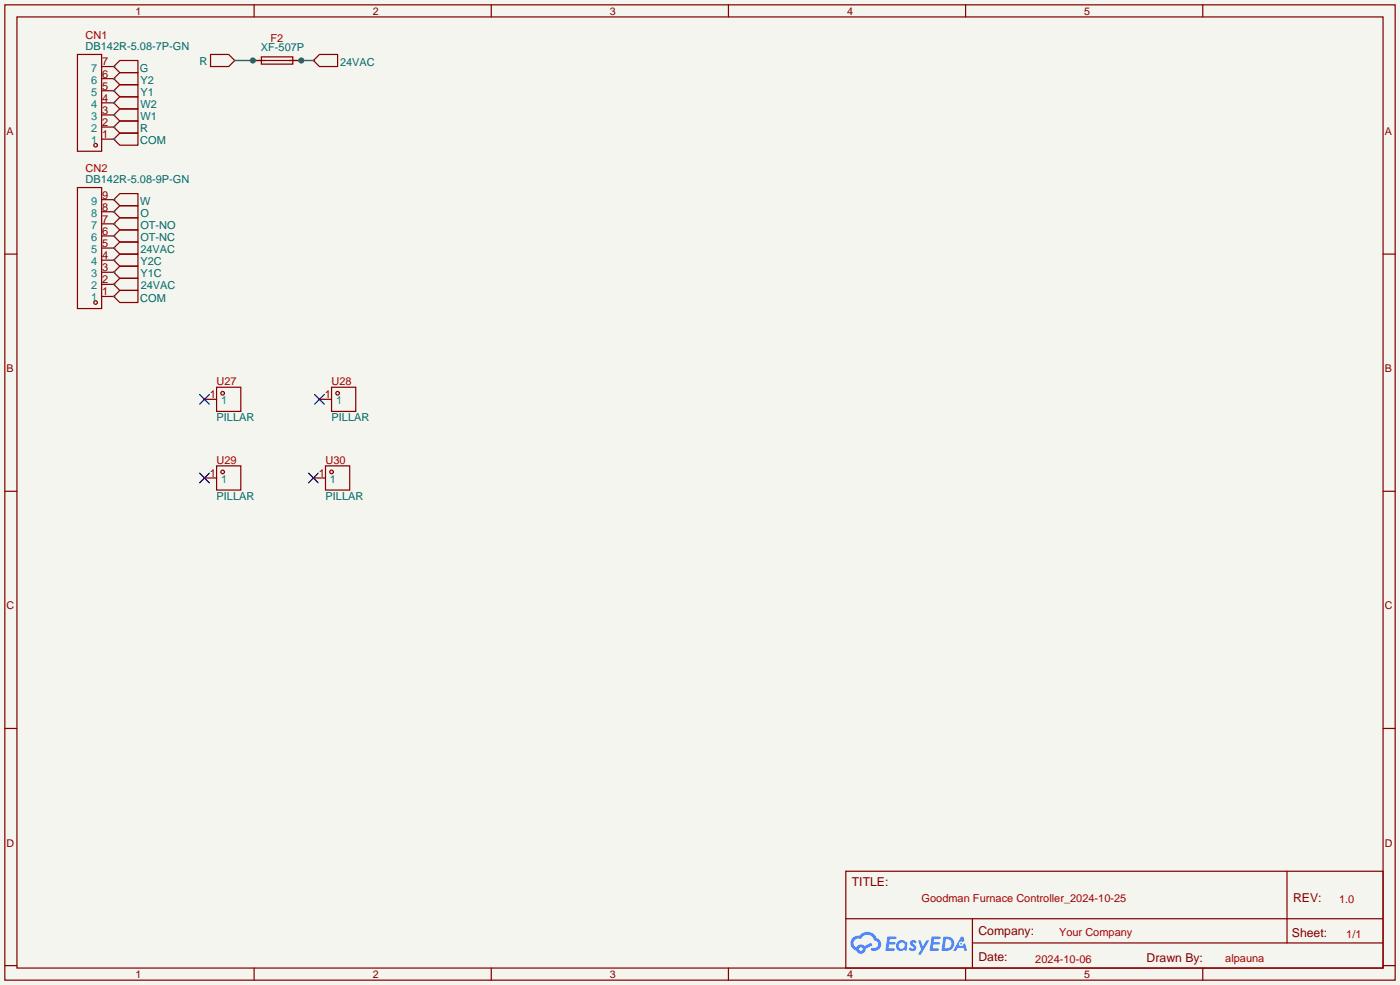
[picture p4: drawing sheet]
<svg xmlns="http://www.w3.org/2000/svg" width="294mm" height="207mm" viewBox="0 0 294 207" stroke-linecap="round" stroke-linejoin="round" font-family="sans-serif">
<path d="M0 0h293.9v206.8h-293.9z" fill="#f5f5f0"/>
<g fill="none" stroke="#850000" stroke-width=".25">
<path d="M1 1h291.9v204.7h-291.9zM3.6 3.6h286.7v199.6h-286.7zM53.3 1v2.6M103.1 1v2.6M152.9 1v2.6M202.7 1v2.6M252.5 1v2.6M1 53.3h2.6M290.3 53.3h2.6M1 103.1h2.6M290.3 103.1h2.6M1 152.9h2.6"/>
<path d="M290.3 152.9h2.6M177.5 182.9h112.8v20.3h-112.8zM177.6 192.8h112.6M204.1 197.9h86.1M204.1 192.8v10.2M270.2 182.9v15M1 202.7h2.6M53.3 203.2v2.5M103.1 203.2v2.5M152.9 203.2v2.5M202.7 203.2v2.5M252.5 203.2v2.5"/>
<path d="M290.3 202.7h2.6"/>
</g>
<g fill="#5487ff">
<path d="M191.2 197.5l.5-.2 .4 .1 .3 .3-.2 .4a.33 .33 0 0 0-.3-.3 .33 .33 0 0 0-.4 .1l.1 .1a.86 .86 0 0 1 .7 .7 .86 .86 0 0 1-.3 .8l-.7 .1-.6-.4 .4-.4 .5 .3 .2-.1v-.2a.88 .88 0 0 1-.6-1.3z"/>
<path d="M192.7 197.4h.6l.4 1.3 .8-1.3h.6l-1.8 3h-.6l.6-1.1z"/>
<path d="M186.3 196.6h1.6l.3 .1-.1 .4h-1.3l-.1 .6h1.1l.2 .3-.3 .3h-1.1l-.1 .8h1.2l.1 .2-.1 .2-1.8 .1z"/>
<path d="M195.6 196.6h1.6l.2 .1v.4h-1.3l-.1 .6h1.1l.2 .3-.3 .3h-1.1l-.1 .8h1.2l.1 .2-.1 .2-1.9 .1z"/>
<path d="M201.7 196.6h.5l.3 .9-.5 .2a.5 .5 0 0 0-.7 .2 .5 .5 0 0 0 .3 .7 .5 .5 0 0 0 .6-.4l.4-.2 .4 1.6h-.6l-.1-.7h-1.2l-.4 .7h-.6z"/>
<path d="M198 196.6l-.4 3h1a1.51 1.51 0 0 0 1.7-1.5 1.51 1.51 0 0 0-1.8-1.5zM198.6 197.1a1.02 1.02 0 0 1 1.1 1.2 1.02 1.02 0 0 1-1.4 .8z"/>
<path d="M188.5 197.6a1.11 1.11 0 0 0-.3 1.6 1.11 1.11 0 0 0 1.6 .2l.5 .2 .2-1.7-.4-.2a1.02 1.02 0 0 0-1.6-.1zM188.6 198.5a.67 .67 0 0 1 1.3 0 .67 .67 0 0 1-1.3 0z"/>
<path d="M179 196.9a1.58 1.58 0 0 0 .8 2.6 1.01 1.01 0 0 0 1.1 .7 1.01 1.01 0 0 0 .8-1.1l1.4-.7-.3-.5-1.3 .7a1.03 1.03 0 0 0-1.7 .3 1 1 0 0 1-.5-1.4 1 1 0 0 1 1.4-.3 1.49 1.49 0 0 1 1.5-1 1.49 1.49 0 0 1 1.4 1.2 .82 .82 0 0 1 .7 1.1 .82 .82 0 0 1-1.2 .5l-.3 .1v.3a1.4 1.4 0 0 0 2-.6 1.4 1.4 0 0 0-.8-1.9 2.19 2.19 0 0 0-3.7-.5l-.8 .1zM180.3 199.2a.4 .4 0 0 1 .8 0 .4 .4 0 0 1-.8 0z"/>
<circle cx="201.8" cy="198.1" r=".19"/>
</g>
<g fill="none" stroke="#850000" stroke-width=".25">
<path d="M16.3 11.4h5v20.4h-5zM21.3 19.1h2.6M21.3 16.5h2.6M21.3 14h2.6M23.9 19.1l1.2-1.3h3.9v2.5h-3.9zM23.9 19.1h.1M23.9 16.5l1.2-1.3h3.9v2.6h-3.9zM23.9 16.5h.1M23.9 14h.1M25.1 12.7h3.9v2.5h-3.9l-1.2-1.2zM44.2 11.4h3.8l1.3 1.3-1.3 1.3h-3.8zM49.3 12.7h.1"/>
<path d="M53.1 12.7h10.1M54.9 11.9h6.6v1.6h-6.6zM65.8 12.7l1.3-1.3h3.8v2.6h-3.8zM65.8 12.7h.1M16.3 39.4h5v25.4h-5zM21.3 29.2h2.6M21.3 26.7h2.6M21.3 24.1h2.6M21.3 21.6h2.6M23.9 24.1h.1M23.9 29.2h.1M23.9 26.7h.1"/>
<path d="M23.9 21.6l1.2-1.3h3.9v2.6h-3.9zM23.9 21.6h.1M25.1 22.9h3.9v2.5h-3.9l-1.2-1.3zM25.1 27.9h3.9v2.6h-3.9l-1.2-1.3zM25.1 25.4h3.9v2.5h-3.9l-1.2-1.2zM21.3 59.7h2.6M21.3 57.2h2.6M21.3 54.6h2.6M21.3 52.1h2.6M21.3 49.5h2.6M21.3 47h2.6M21.3 44.5h2.6"/>
<path d="M21.3 41.9h2.6M23.9 57.2h.1M23.9 47h.1M23.9 49.5h.1M23.9 54.6h.1M23.9 41.9h.1M23.9 44.5h.1M23.9 59.7h.1M23.9 52.1l1.2-1.3h3.9v2.5h-3.9zM23.9 52.1h.1M25.1 55.9h3.9v2.5h-3.9l-1.2-1.2zM25.1 45.7h3.9v2.6h-3.9l-1.2-1.3z"/>
<path d="M25.1 48.3h3.9v2.5h-3.9l-1.2-1.3zM25.1 53.3h3.9v2.6h-3.9l-1.2-1.3zM25.1 40.6h3.9v2.6h-3.9l-1.2-1.3zM25.1 43.2h3.9v2.5h-3.9l-1.2-1.2zM25.1 58.4h3.9v2.6h-3.9l-1.2-1.3zM21.3 62.2h2.6M23.9 62.2h.1M25.1 61h3.9v2.5h-3.9l-1.2-1.3zM42.9 83.8h2.6M45.5 81.3h5v5.1h-5zM45.5 97.8h5v5.1h-5zM67.1 83.8h2.5"/>
<path d="M68.3 97.8h5.1v5.1h-5.1zM69.6 81.3h5.1v5.1h-5.1zM42.9 100.3h2.6M65.8 100.3h2.5"/>
<circle cx="20.1" cy="30.5" r=".38"/>
<circle cx="20.1" cy="63.5" r=".38"/>
<circle cx="46.7" cy="82.6" r=".38"/>
<circle cx="46.7" cy="99.1" r=".38"/>
<circle cx="69.6" cy="99.1" r=".38"/>
<circle cx="70.9" cy="82.6" r=".38"/>
</g>
<g fill="none" stroke="#009600" stroke-width=".25">
<path d="M23.9 19.1h.1M23.9 16.5h.1M23.9 14h.1M49.3 12.7h3.8M63.2 12.7h2.6M23.9 24.1h.1M23.9 29.2h.1M23.9 26.7h.1M23.9 21.6h.1M23.9 59.7h.1M23.9 57.2h.1M23.9 54.6h.1"/>
<path d="M23.9 52.1h.1M23.9 49.5h.1M23.9 47h.1M23.9 44.5h.1M23.9 41.9h.1M23.9 62.2h.1"/>
</g>
<path d="M41.9 82.8l2 2M41.9 99.3l2 2M43.9 82.8l-2 2M43.9 99.3l-2 2M64.8 99.3l2 2M66 82.8l2.1 2M66.8 99.3l-2 2M68.1 82.8l-2.1 2" fill="none" stroke="#000085" stroke-width=".25"/>
<g fill="#009600">
<circle cx="63.2" cy="12.7" r=".63"/>
<circle cx="53.1" cy="12.7" r=".63"/>
</g>
<g font-size="2.6" fill="#840000">
<text x="178.8" y="186.1">TITLE:</text>
<text x="271.4" y="189.4">REV:</text>
<text x="205.4" y="196.3">Company:</text>
<text x="271.2" y="196.7">Sheet:</text>
<text x="205.4" y="201.8">Date:</text>
<text x="240.7" y="201.9">Drawn By:</text>
</g>
<g font-size="2.3" fill="#a90000">
<text x="17.9" y="8.2">CN1</text>
<text x="56.8" y="8.7">F2</text>
<text x="17.9" y="36.2">CN2</text>
<text x="45.5" y="80.8">U27</text>
<text x="69.6" y="80.8">U28</text>
<text x="45.5" y="97.3">U29</text>
<text x="68.3" y="97.3">U30</text>
<text x="193.5" y="189.4">Goodman Furnace Controller_2024-10-25</text>
<text x="281.1" y="189.5">1.0</text>
<text x="222.3" y="196.4">Your Company</text>
<text x="282.6" y="197">1/1</text>
<text x="217.3" y="202">2024-10-06</text>
<text x="257.2" y="202">alpauna</text>
</g>
<g font-size="2.3" fill="#006464">
<text x="17.9" y="10.6">DB142R-5.08-7P-GN</text>
<text x="54.8" y="10.8">XF-507P</text>
<text x="29.4" y="15">G</text>
<text x="29.5" y="17.6">Y2</text>
<text x="41.9" y="13.7">R</text>
<text x="71.4" y="13.8">24VAC</text>
<text x="29.5" y="22.7">W2</text>
<text x="29.5" y="20.1">Y1</text>
<text x="29.4" y="27.7">R</text>
<text x="29.5" y="25.2">W1</text>
<text x="29.4" y="30.3">COM</text>
<text x="17.9" y="38.5">DB142R-5.08-9P-GN</text>
<text x="29.4" y="43">W</text>
<text x="29.5" y="45.5">O</text>
<text x="29.5" y="48.1">OT-NO</text>
<text x="29.5" y="50.6">OT-NC</text>
<text x="29.5" y="53.1">24VAC</text>
<text x="29.5" y="58.2">Y1C</text>
<text x="29.5" y="55.7">Y2C</text>
<text x="29.4" y="63.3">COM</text>
<text x="29.5" y="60.7">24VAC</text>
<text x="45.5" y="88.4">PILLAR</text>
<text x="69.6" y="88.4">PILLAR</text>
<text x="45.5" y="104.9">PILLAR</text>
<text x="68.3" y="104.9">PILLAR</text>
</g>
<g font-size="2.3" fill="#008484">
<text x="19.1" y="17.6">6</text>
<text x="19.1" y="15">7</text>
<text x="19.1" y="22.6">4</text>
<text x="19.1" y="20.1">5</text>
<text x="19.1" y="27.7">2</text>
<text x="19.1" y="25.2">3</text>
<text x="19.1" y="30.3">1</text>
<text x="19.1" y="45.5">8</text>
<text x="19.1" y="43">9</text>
<text x="19.1" y="53.1">5</text>
<text x="19.1" y="50.6">6</text>
<text x="19.1" y="48">7</text>
<text x="19.1" y="58.2">3</text>
<text x="19.1" y="55.7">4</text>
<text x="19.1" y="63.3">1</text>
<text x="19.1" y="60.7">2</text>
<text x="46.4" y="84.9">1</text>
<text x="70.5" y="84.9">1</text>
<text x="46.4" y="101.4">1</text>
<text x="69.3" y="101.4">1</text>
</g>
<g font-size="2.3" fill="#840000">
<text x="21.5" y="16.3">6</text>
<text x="21.5" y="13.7">7</text>
<text x="21.5" y="23.9">3</text>
<text x="21.5" y="21.4">4</text>
<text x="21.5" y="18.8">5</text>
<text x="21.5" y="29">1</text>
<text x="21.5" y="26.4">2</text>
<text x="21.5" y="41.7">9</text>
<text x="21.5" y="46.8">7</text>
<text x="21.5" y="44.2">8</text>
<text x="21.5" y="51.8">5</text>
<text x="21.5" y="49.3">6</text>
<text x="21.5" y="59.5">2</text>
<text x="21.5" y="56.9">3</text>
<text x="21.5" y="54.4">4</text>
<text x="21.5" y="62">1</text>
<text x="44.1" y="83.6">1</text>
<text x="68.2" y="83.6">1</text>
<text x="44.1" y="100.1">1</text>
<text x="66.9" y="100.1">1</text>
</g>
<g font-size="2.2" fill="#840000">
<text x="28.4" y="3.1">1</text>
<text x="78.2" y="3.1">2</text>
<text x="128" y="3.1">3</text>
<text x="177.8" y="3.1">4</text>
<text x="227.6" y="3.1">5</text>
<text x="1.4" y="28.3">A</text>
<text x="290.7" y="28.3">A</text>
<text x="1.4" y="78.1">B</text>
<text x="290.7" y="78.1">B</text>
<text x="1.4" y="127.9">C</text>
<text x="290.7" y="127.9">C</text>
<text x="1.4" y="177.7">D</text>
<text x="290.7" y="177.7">D</text>
<text x="28.4" y="205.3">1</text>
<text x="78.2" y="205.3">2</text>
<text x="128" y="205.3">3</text>
<text x="177.8" y="205.3">4</text>
<text x="227.6" y="205.3">5</text>
</g>
</svg>
